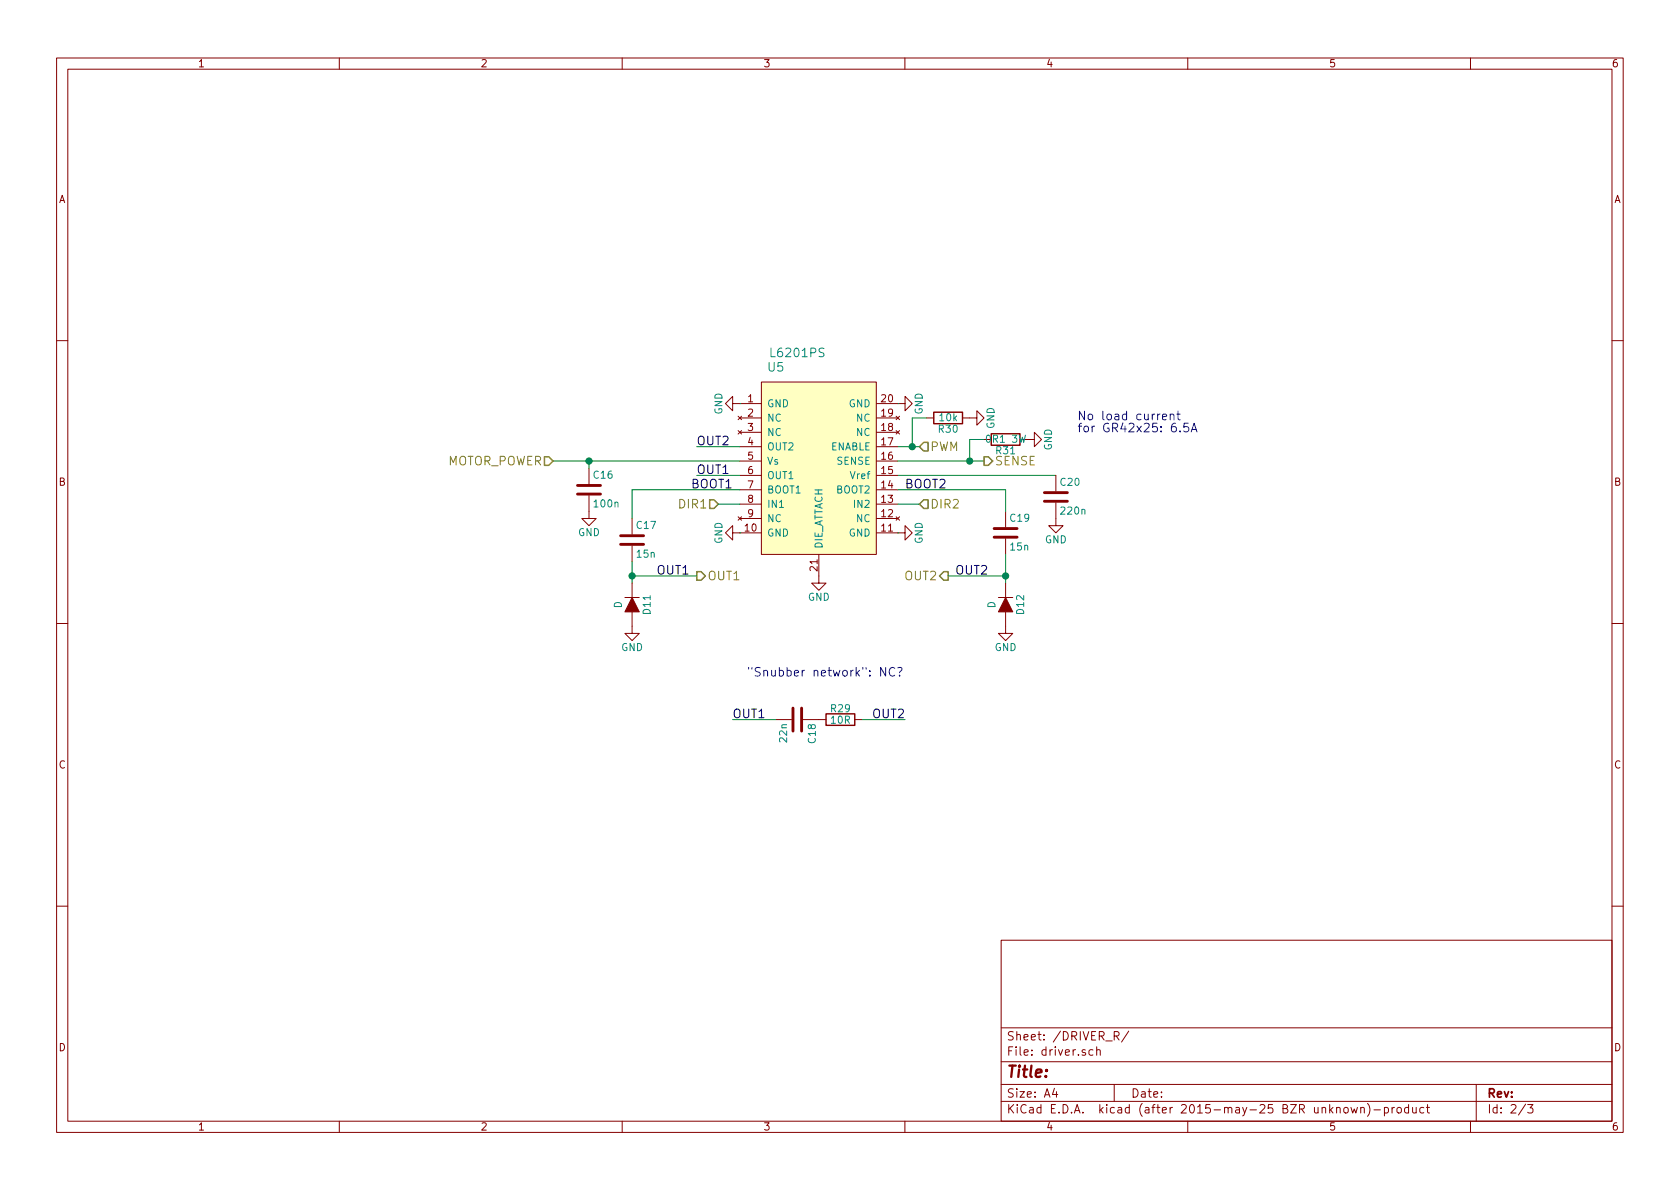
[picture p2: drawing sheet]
<svg xmlns="http://www.w3.org/2000/svg" width="297mm" height="210mm" viewBox="0 0 297 210" stroke-linecap="round" stroke-linejoin="round" font-family="sans-serif">
<g fill="none" stroke="#840000" stroke-width=".18">
<path d="M10 10.3h277v189.9h-277zM12 12.2h273v186.1h-273zM60 10.3v1.9M110 10.3v1.9M160 10.3v1.9M210 10.3v1.9M260 10.3v1.9M10 60.2h2M129.5 71.4v-1.3l-1.2 1.3 1.2 1.2v-1.2h5.1M130.5 73.6l.6 .6M130.5 76.1l.6 .7M130.8 73.9h3.8"/>
<path d="M130.8 76.4h3.8M130.8 79h3.8M131.1 73.6l-.6 .6M131.1 76.1l-.6 .7M134.6 67.6h20.3v30.4h-20.3zM154.9 71.4h5.1v-1.3l1.3 1.3-1.3 1.2v-1.2M154.9 73.9h3.8M154.9 76.4h3.8M154.9 79h3.8M158.4 76.1l.7 .7M158.4 73.6l.7 .6M159.1 76.1l-.7 .7"/>
<path d="M159.1 73.6l-.7 .6M163.8 73.9h1.3M170.2 73.9h2.5v-1.3l1.3 1.3-1.3 1.3v-1.3M174 77.7h1.3M180.3 77.7h2.6v-1.3l1.2 1.3-1.2 1.3v-1.3M285 60.2h2M104.1 87.6v4.1h1.3l-1.3 1.3-1.2-1.3h1.2M104.1 82.8v2.8M111.8 91.7v2.8M111.8 96.5v2.8M129.5 94.2v-1.2l-1.2 1.2 1.2 1.3v-1.3h5.1M130.5 91.4l.6 .6"/>
<path d="M130.8 81.5h3.8M130.8 84.1h3.8M130.8 86.6h3.8M130.8 89.1h3.8M130.8 91.7h3.8M131.1 91.4l-.6 .6M144.8 98v5.1h1.2l-1.2 1.3-1.3-1.3h1.3M154.9 94.2h5.1v-1.2l1.3 1.2-1.3 1.3v-1.3M154.9 81.5h3.8M154.9 84.1h3.8M154.9 86.6h3.8M154.9 89.1h3.8"/>
<path d="M154.9 91.7h3.8M158.4 91.4l.7 .6M159.1 91.4l-.7 .6M177.8 90.4v2.8M177.8 95.2v2.8M186.7 88.9v4.1h1.3l-1.3 1.2-1.3-1.2h1.3M186.7 84.1v2.8M10 110.3h2M110.5 105.7h2.5M111.8 108.2v3.8h1.2l-1.2 1.3-1.3-1.3h1.3M111.8 103.1v2.6M176.5 105.7h2.6"/>
<path d="M177.8 108.2v3.8h1.3l-1.3 1.3-1.3-1.3h1.3M177.8 103.1v2.6M285 110.3h2M137.2 127.2h2.8M142 127.2h4M151.1 127.2h1.3M10 160.2h2M177 166.3h108v32h-108zM285 160.2h2M60 198.3v1.9M110 198.3v1.9M160 198.3v1.9"/>
<path d="M177 194.8h108M177 191.8h108M177 187.8h108M177 181.8h108M186.4 192.5l-.3 1h.9M186.8 193v1M193.2 185.7l-.4-.1-.3 .3 .1 .6 .2 .1 .4-.1M193.9 185.7l.2-.1 .4 .1v.9M193.9 185.1v1.5M197 183.2l.7-.1 .2-.2-.1-.3-.2-.2h-.6v1.5M197 191.8v3M197.4 183.2l.5 .7"/>
<path d="M199.6 182.3l-1.3 2M210 198.3v1.9M237.7 196l.2-.2 .4 .2 .1 .5-.1 .2-.4 .1-.2-.1zM238.9 195.8l.3 1 .2-.7 .3 .7 .3-1M240.6 196l.2-.2 .4 .1v.9M240.6 195.8v1M241.8 195.1a1.71 1.71 0 0 1 0 2.3M242.9 196.3h1.2M244.8 195.9l.4-.1 .3 .3-.1 .6h-.6M244.8 195.8v1.5M246.1 195.8v1M246.6 195.8l-.5 .3"/>
<path d="M247.1 196l.2-.2 .4 .2 .1 .5-.2 .2-.3 .1-.2-.1zM249 195.9l-.4-.1-.3 .3 .1 .6 .2 .1 .4-.1M249 195.3v1.5M249.8 195.8v.9l.4 .1 .2-.1M250.4 195.8v1M251.7 195.9l-.4-.1-.3 .3 .1 .6 .2 .1 .4-.1M252.2 195.8h.6M252.4 195.3v1.3l.4 .2M260 198.3v1.9M261 191.8v6.5M269.7 195.2l-1.2 2M270.1 195.3h.9l-.5 .6 .5 .1v.7l-.2 .1-.7-.1"/>
</g>
<path d="M134.6 67.6h20.3v30.4h-20.3z" fill="#ffffc2" stroke="#ffffc2" stroke-width=".18"/>
<path d="M102.1 87.4h4.1M102.1 85.8h4.1M109.7 96.3h4.1M109.7 94.7h4.1M175.8 95h4M175.8 93.5h4M184.7 88.6h4M184.7 87.1h4M140.2 125.2v4.1M141.7 125.2v4.1" fill="none" stroke="#840000" stroke-width=".51"/>
<path d="M163.3 78.2h.8v1.6h-.8l-.7-.8zM96.3 80.8h.7l.8 .7-.8 .8h-.7zM125.5 88.4h.7l.8 .7-.8 .8h-.7zM163.3 88.4h.8v1.5h-.8l-.7-.8zM174 80.8h.8l.7 .7-.7 .8h-.8zM123.2 101.1h.8l.7 .7-.7 .8h-.8zM166.9 101.1h.7v1.5h-.7l-.8-.8z" fill="none" stroke="#848400" stroke-width=".25"/>
<path d="M165.1 72.9h5.1v2h-5.1zM175.3 76.7h5v2h-5zM146 126.2h5.1v2.1h-5.1z" fill="none" stroke="#840000" stroke-width=".25"/>
<path d="M205.5 73.7l.8-.1-.1-.3-.4-.1-.3 .3 .1 .7h.6M206.9 73.4l.1-.1a.36 .36 0 0 1 .6 .2v.7M206.9 73.2v1M208.1 73.2h.6M208.3 72.7v1.3l.4 .2M210.1 74.8h-.7l-.1 .8 .2-.2 .5 .1 .2 .2v.4l-.3 .3h-.4l-.2-.2M210.6 76.4l.5-1.6 .5 1.6M210.7 75.9h.8M156.6 118v1.6l-.9-1.6v1.6M158.2 118.2a.62 .62 0 0 0-.8 0 .62 .62 0 0 0-.2 .7 .58 .58 0 0 0 .3 .6 .58 .58 0 0 0 .7-.1M158.7 118.1l.6-.1a.39 .39 0 0 1 .2 .4 .39 .39 0 0 1-.4 .4v.2M159.1 119.4v.2" fill="none" stroke="#0000c2" stroke-width=".18"/>
<g fill="none" stroke="#008400" stroke-width=".18">
<path d="M123.2 79h7.6M130.8 71.4h.1M158.7 71.4h.1M158.7 79h3.9M163.8 73.9h-2.5v5.1M174 77.7h-2.6v3.8M97.8 81.5h33M104.1 81.5v1.3M111.8 99.3v3.8M123.2 84.1h7.6M127 89.1h3.8M130.8 94.2h.1"/>
<path d="M130.8 86.6h-19v5.1M158.7 94.2h.1M158.7 84.1h28M158.7 81.5h15.3M158.7 86.6h19.1v3.8M158.7 89.1h3.9M177.8 98v5.1M111.8 101.8h11.4M167.6 101.8h10.2M129.5 127.2h7.7M152.4 127.2h7.6"/>
</g>
<g fill="#008400" stroke="#008400" stroke-width=".25">
<circle cx="104.1" cy="81.5" r=".51"/>
<circle cx="171.5" cy="81.5" r=".51"/>
<circle cx="177.8" cy="101.8" r=".51"/>
<circle cx="111.8" cy="101.8" r=".51"/>
<circle cx="161.3" cy="79" r=".51"/>
</g>
<g fill="#840000" stroke="#840000" stroke-width=".18">
<path d="M111.8 105.7l1.2 2.5h-2.5z"/>
<path d="M177.8 105.7l1.3 2.5h-2.6z"/>
</g>
<text font-size="2.8" fill="#840000" x="178" y="190.5">Title:</text>
<g font-size="2.1" fill="#008484">
<text x="135.8" y="65.7">U5</text>
<text x="136.6" y="63.2">L6201PS</text>
</g>
<g font-size="2.1" fill="#0000c2">
<text x="190.5" y="74.3">No load current</text>
<text x="190.5" y="76.4">for GR42x25: 6.5A</text>
<text x="132.1" y="119.6">&quot;Snubber network&quot;: NC?</text>
</g>
<g font-size="2.1" fill="#848400">
<text x="78.8" y="82.3">MOTOR_POWER</text>
<text x="164.5" y="79.8">PWM</text>
<text x="175.9" y="82.3">SENSE</text>
<text x="120.2" y="89.9">DIR1</text>
<text x="164.5" y="89.9">DIR2</text>
<text x="125.1" y="102.6">OUT1</text>
<text x="160" y="102.6">OUT2</text>
</g>
<g font-size="2.1">
<text x="123.2" y="83.8">OUT1</text>
<text x="123.2" y="78.7">OUT2</text>
<text x="122.2" y="86.4">BOOT1</text>
<text x="160" y="86.4">BOOT2</text>
<text x="116.3" y="101.6">OUT1</text>
<text x="168.9" y="101.6">OUT2</text>
<text x="129.5" y="127">OUT1</text>
<text x="154.4" y="127">OUT2</text>
</g>
<g font-size="2.1" fill="#840000">
<text x="178" y="184">Sheet: /DRIVER_R/</text>
<text x="178" y="186.7">File: driver.sch</text>
<text x="178" y="196.9">KiCad E.D.A. kicad (after 2015-may-25 BZR unknown)-product</text>
<text x="178" y="194.1">Size: A4</text>
<text x="200" y="194.1">Date:</text>
<text x="263" y="194.1">Rev:</text>
<text x="263" y="196.9">Id: 2/3</text>
</g>
<g font-size="1.8" fill="#840000">
<text x="35" y="11.9">1</text>
<text x="85" y="11.9">2</text>
<text x="135" y="11.9">3</text>
<text x="185" y="11.9">4</text>
<text x="235" y="11.9">5</text>
<text x="285" y="11.9">6</text>
<text x="10.4" y="35.9">A</text>
<text x="285.4" y="35.9">A</text>
<text x="132.2" y="71.1">1</text>
<text x="155.9" y="71.1">20</text>
<text x="132.2" y="73.7">2</text>
<text x="132.2" y="76.2">3</text>
<text x="155.9" y="76.2">18</text>
<text x="155.9" y="73.7">19</text>
<text x="132.2" y="78.7">4</text>
<text x="132.2" y="81.3">5</text>
<text x="132.2" y="83.8">6</text>
<text x="155.9" y="83.8">15</text>
<text x="155.9" y="81.3">16</text>
<text x="155.9" y="78.7">17</text>
<text x="10.4" y="85.9">B</text>
<text x="132.2" y="86.4">7</text>
<text x="132.2" y="88.9">8</text>
<text x="155.9" y="88.9">13</text>
<text x="155.9" y="86.4">14</text>
<text x="285.4" y="85.9">B</text>
<text x="131.7" y="94">10</text>
<text x="132.2" y="91.4">9</text>
<text x="155.9" y="94">11</text>
<text x="155.9" y="91.4">12</text>
<text x="144.5" y="100.9" transform="rotate(-90 144.5 100.9)">21</text>
<text x="10.4" y="135.9">C</text>
<text x="285.4" y="135.9">C</text>
<text x="10.4" y="185.9">D</text>
<text x="285.4" y="185.9">D</text>
<text x="35" y="199.9">1</text>
<text x="85" y="199.9">2</text>
<text x="135" y="199.9">3</text>
<text x="185" y="199.9">4</text>
<text x="235" y="199.9">5</text>
<text x="285" y="199.9">6</text>
</g>
<g font-size="1.8" fill="#008484">
<text x="127.7" y="73.3" transform="rotate(-90 127.7 73.3)">GND</text>
<text x="135.6" y="72">GND</text>
<text x="135.6" y="74.5">NC</text>
<text x="135.6" y="77.1">NC</text>
<text x="150" y="72">GND</text>
<text x="151.4" y="77.1">NC</text>
<text x="151.4" y="74.5">NC</text>
<text x="163.1" y="73.3" transform="rotate(-90 163.1 73.3)">GND</text>
<text x="166" y="76.5">R30</text>
<text x="166.2" y="74.5">10k</text>
<text x="175.8" y="75.9" transform="rotate(-90 175.8 75.9)">GND</text>
<text x="135.6" y="79.6">OUT2</text>
<text x="135.6" y="82.2">Vs</text>
<text x="146.7" y="79.6">ENABLE</text>
<text x="147.9" y="82.2">SENSE</text>
<text x="174.6" y="78.3">0R1 3W</text>
<text x="176.2" y="80.3">R31</text>
<text x="186" y="79.7" transform="rotate(-90 186 79.7)">GND</text>
<text x="105" y="84.6">C16</text>
<text x="105.2" y="89.7">100n</text>
<text x="135.6" y="84.7">OUT1</text>
<text x="135.6" y="87.2">BOOT1</text>
<text x="135.6" y="89.8">IN1</text>
<text x="147.8" y="87.2">BOOT2</text>
<text x="150.5" y="84.7">Vref</text>
<text x="151.2" y="89.8">IN2</text>
<text x="187.6" y="85.9">C20</text>
<text x="102.2" y="94.8">GND</text>
<text x="112.6" y="93.5">C17</text>
<text x="135.6" y="92.3">NC</text>
<text x="135.6" y="94.9">GND</text>
<text x="150" y="94.9">GND</text>
<text x="151.4" y="92.3">NC</text>
<text x="178.7" y="92.2">C19</text>
<text x="187.7" y="91">220n</text>
<text x="112.6" y="98.6">15n</text>
<text x="127.7" y="96.2" transform="rotate(-90 127.7 96.2)">GND</text>
<text x="145.4" y="97" transform="rotate(-90 145.4 97)">DIE_ATTACH</text>
<text x="163.1" y="96.2" transform="rotate(-90 163.1 96.2)">GND</text>
<text x="178.7" y="97.3">15n</text>
<text x="184.7" y="96.1">GND</text>
<text x="109.9" y="107.6" transform="rotate(-90 109.9 107.6)">D</text>
<text x="142.8" y="106.2">GND</text>
<text x="176" y="107.6" transform="rotate(-90 176 107.6)">D</text>
<text x="115" y="108.6" transform="rotate(-90 115 108.6)">D11</text>
<text x="181.1" y="108.6" transform="rotate(-90 181.1 108.6)">D12</text>
<text x="109.8" y="115.1">GND</text>
<text x="175.8" y="115.1">GND</text>
<text x="147" y="125.9">R29</text>
<text x="139.1" y="131.2" transform="rotate(-90 139.1 131.2)">22n</text>
<text x="144.2" y="131.4" transform="rotate(-90 144.2 131.4)">C18</text>
<text x="147" y="128">10R</text>
</g>
</svg>
